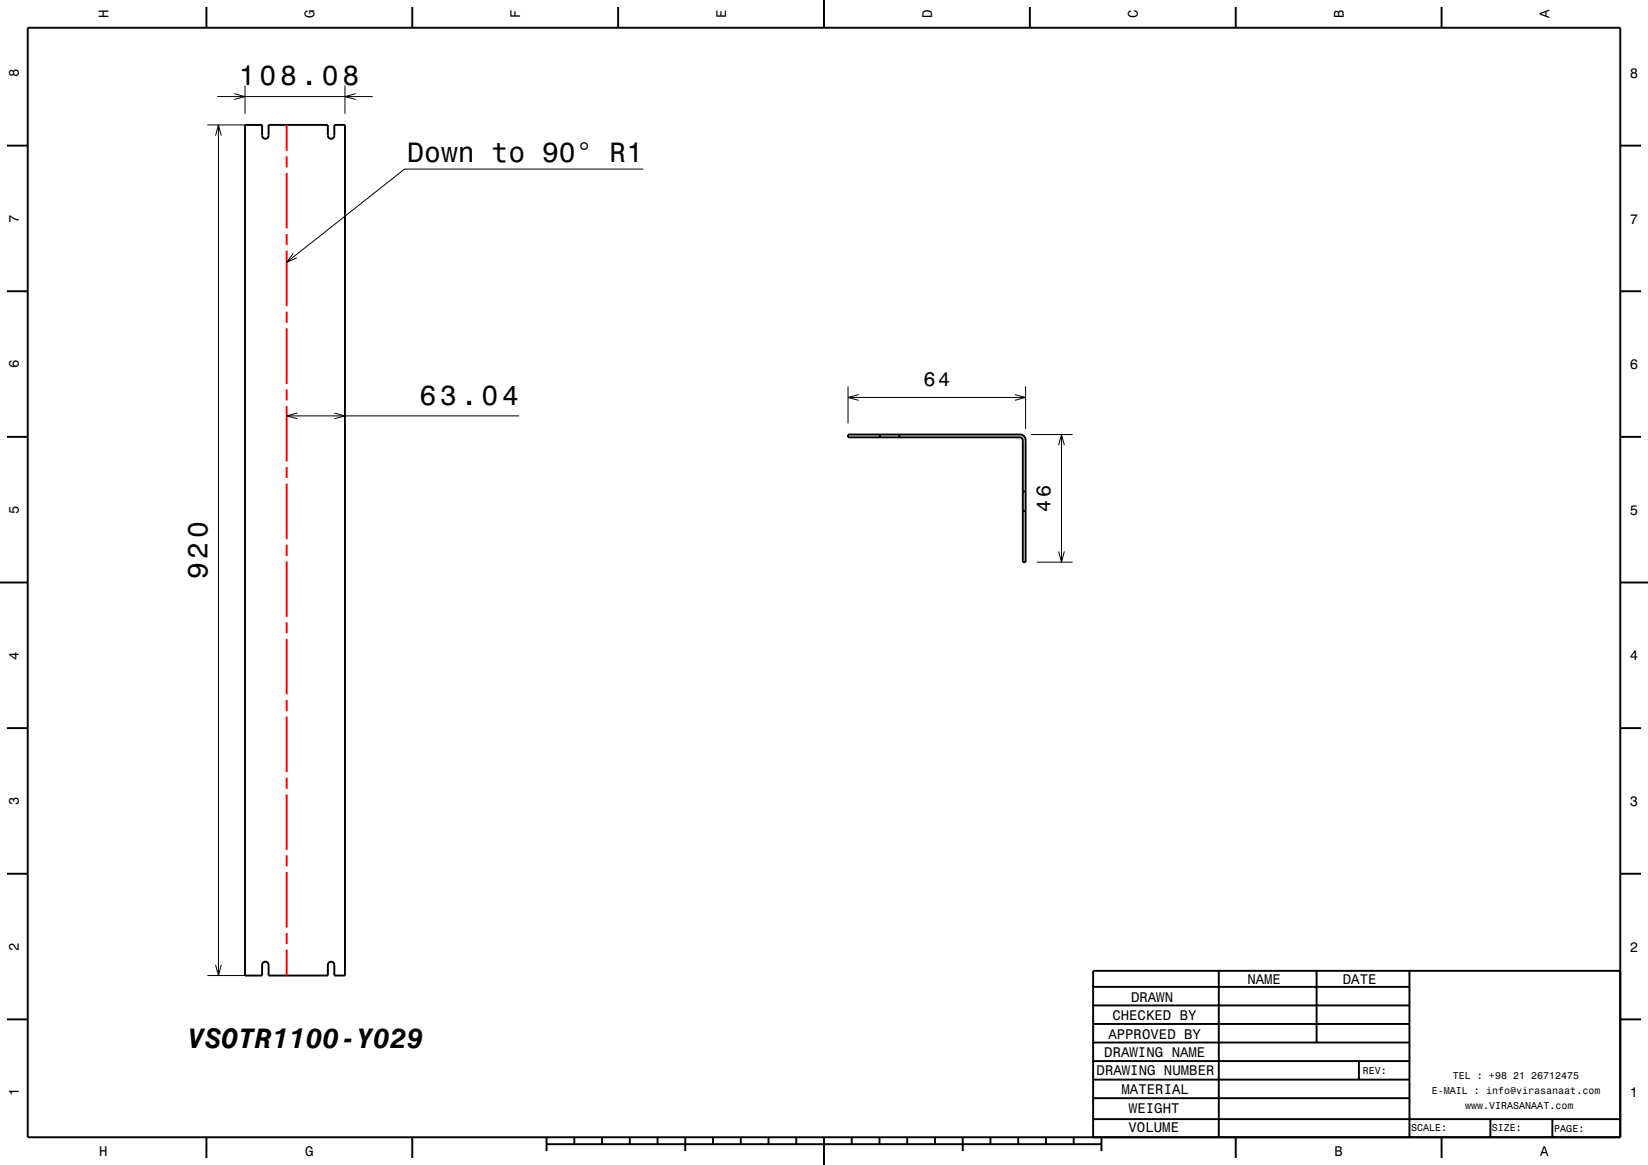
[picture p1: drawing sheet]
<svg xmlns="http://www.w3.org/2000/svg" width="297mm" height="210mm" viewBox="0 0 297 210" stroke-linecap="round" stroke-linejoin="round" font-family="sans-serif">
<g fill="none" stroke="#000" stroke-width=".18">
<path d="M39.2 17.4h28M42.2 16.9l2 .5-2 .5M44.2 15.4v5.1M62.2 15.4v5.1M64.1 16.9l-1.9 .5 1.9 .5M37.4 22.5h9M38.8 24.4l.6-1.9 .5 1.9M39.4 22.5v153.3M115.9 30.5h-43l-21.2 16.8M52.9 45.7l-1.2 1.6 1.8-.8M51.7 75h41.9M53.6 74.5l-1.9 .5 1.9 .5"/>
<path d="M60.2 74.5l2 .5-2 .5M152.8 69.6v6.7M152.8 71.6h32M154.8 71.1l-2 .5 2 .6M182.9 71.1l1.9 .5-1.9 .6M184.8 69.6v7.7M185.8 78.3h7.5M191.3 78.3v23M190.8 99.4l.5 1.9 .5-1.9M190.8 80.3l.5-2 .5 2M186.8 101.3h6.5M37.4 175.8h9"/>
<path d="M38.8 173.9l.6 1.9 .5-1.9"/>
</g>
<g fill="none" stroke="#000" stroke-width=".35">
<path d="M5 5h287v200h-287zM37.2 1.3v3.7M74.3 1.3v3.7M111.4 1.3v3.7M148.5 0v5M185.6 1.3v3.7M222.7 1.3v3.7M259.8 1.3v3.7M1.2 26.3h3.8M44.2 22.5h3v1.9a.58 .58 0 0 0 .6 .6 .58 .58 0 0 0 .6-.6v-1.9h10.7v1.9a.58 .58 0 0 0 .6 .6 .58 .58 0 0 0 .6-.6v-1.9h1.9v153.3h-1.9v-1.9a.58 .58 0 0 0-.6-.5 .58 .58 0 0 0-.6 .5v1.9h-10.7v-1.9a.58 .58 0 0 0-.6-.5 .58 .58 0 0 0-.6 .5v1.9h-3zM292 26.3h3.8M1.2 52.5h3.8"/>
<path d="M292 52.5h3.8M1.2 78.8h3.8M152.8 78.3h31l.6 .2 .3 .4 .1 .4v22h-.5v-22a.5 .5 0 0 0-.5-.5h-31zM158.6 78.3v.5M162.1 78.3v.5M292 78.8h3.8M184.3 88.6h.5M184.3 92.1h.5M0 105h5M292 105h5M1.2 131.3h3.8M292 131.3h3.8"/>
<path d="M1.2 157.5h3.8M292 157.5h3.8M197 177.9h57M219.6 174.9v30M237.3 175v12.9M254 175v30M292 175h-95v30M1.2 183.8h3.8M197 181.2h57M197 184.6h57M197 187.9h57M197 191.3h57"/>
<path d="M197 194.6h57M197 198h57M244.9 191.3v3.3M292 183.8h3.8M37.2 205v3.8M74.3 205v3.8M98.5 206.3h100M98.5 205v2.5M103.5 205v1.3M108.5 205v1.3M113.5 205v1.3M118.5 205v1.3"/>
<path d="M123.5 205v2.5M128.5 205v1.3M133.5 205v1.3M138.5 205v1.3M143.5 205v1.3M148.5 205v5M153.5 205v1.3M158.5 205v1.3M163.5 205v1.3M168.5 205v1.3M173.5 205v2.5M178.5 205v1.3"/>
<path d="M183.5 205v1.3M188.5 205v1.3M193.5 205v1.3M197 201.7h95M198.5 205v2.5M222.7 205v3.8M259.8 205v3.8M268.6 201.7v3.3M279.8 201.8v3.2"/>
</g>
<g fill="none" stroke="#f00" stroke-width=".35">
<path d="M51.7 22.5v4.7M51.7 28.2v2M51.7 31.2v10M51.7 42.2v2M51.7 45.2v10M51.7 56.2v2M51.7 59.2v10M51.7 70.2v2M51.7 73.2v10M51.7 84.2v2M51.7 87.2v10M51.7 98.2v2"/>
<path d="M51.7 101.2v10M51.7 112.2v2M51.7 115.2v10M51.7 126.2v2M51.7 129.2v10M51.7 140.2v2M51.7 143.2v10M51.7 154.2v2M51.7 157.2v10M51.7 168.2v2M51.7 171.2v4.6"/>
</g>
<g font-size="5">
<text x="43" y="15.4">108.08</text>
<text x="73.4" y="29.3">Down to 90° R1</text>
<text x="75.6" y="73">63.04</text>
<text x="37.4" y="104.4" transform="rotate(-90 37.4 104.4)">920</text>
<text x="33.8" y="188.9">VSOTR1100-Y029</text>
</g>
<g font-size="3.6">
<text x="166.4" y="69.6">64</text>
<text x="189.3" y="92.3" transform="rotate(-90 189.3 92.3)">46</text>
</g>
<g font-size="2.5">
<text x="19.6" y="3.3" transform="rotate(-90 19.6 3.3)">H</text>
<text x="56.7" y="3.3" transform="rotate(-90 56.7 3.3)">G</text>
<text x="93.8" y="3.3" transform="rotate(-90 93.8 3.3)">F</text>
<text x="130.9" y="3.3" transform="rotate(-90 130.9 3.3)">E</text>
<text x="168" y="3.3" transform="rotate(-90 168 3.3)">D</text>
<text x="205.1" y="3.3" transform="rotate(-90 205.1 3.3)">C</text>
<text x="242.2" y="3.3" transform="rotate(-90 242.2 3.3)">B</text>
<text x="279.3" y="3.3" transform="rotate(-90 279.3 3.3)">A</text>
<text x="3.4" y="13.9" transform="rotate(-90 3.4 13.9)">8</text>
<text x="293.7" y="14">8</text>
<text x="3.4" y="40.1" transform="rotate(-90 3.4 40.1)">7</text>
<text x="293.7" y="40.3">7</text>
<text x="3.4" y="66.4" transform="rotate(-90 3.4 66.4)">6</text>
<text x="293.7" y="66.5">6</text>
<text x="3.4" y="92.6" transform="rotate(-90 3.4 92.6)">5</text>
<text x="293.7" y="92.8">5</text>
<text x="3.4" y="118.9" transform="rotate(-90 3.4 118.9)">4</text>
<text x="293.7" y="119">4</text>
<text x="3.4" y="145.1" transform="rotate(-90 3.4 145.1)">3</text>
<text x="293.7" y="145.3">3</text>
<text x="3.4" y="171.4" transform="rotate(-90 3.4 171.4)">2</text>
<text x="293.7" y="171.5">2</text>
<text x="224.8" y="177.3">NAME</text>
<text x="242" y="177.3">DATE</text>
<text x="200.5" y="183.9">CHECKED BY</text>
<text x="203.8" y="180.5">DRAWN</text>
<text x="199" y="190.6">DRAWING NAME</text>
<text x="199.7" y="187.2">APPROVED BY</text>
<text x="3.4" y="197.6" transform="rotate(-90 3.4 197.6)">1</text>
<text x="197.6" y="193.8">DRAWING NUMBER</text>
<text x="202.1" y="197.2">MATERIAL</text>
<text x="293.7" y="197.8">1</text>
<text x="203.5" y="200.6">WEIGHT</text>
<text x="17.9" y="208.4">H</text>
<text x="55" y="208.4">G</text>
<text x="203.4" y="204.1">VOLUME</text>
<text x="240.5" y="208.4">B</text>
<text x="277.6" y="208.4">A</text>
</g>
<g font-size="1.8">
<text x="245.6" y="193.6">REV:</text>
<text x="258" y="197.2">E-MAIL : info@virasanaat.com</text>
<text x="261.8" y="194.6">TEL : +98 21 26712475</text>
<text x="254.3" y="203.9">SCALE:</text>
<text x="264" y="199.9">www.VIRASANAAT.com</text>
<text x="268.8" y="203.9">SIZE:</text>
<text x="280.1" y="204">PAGE:</text>
</g>
</svg>
